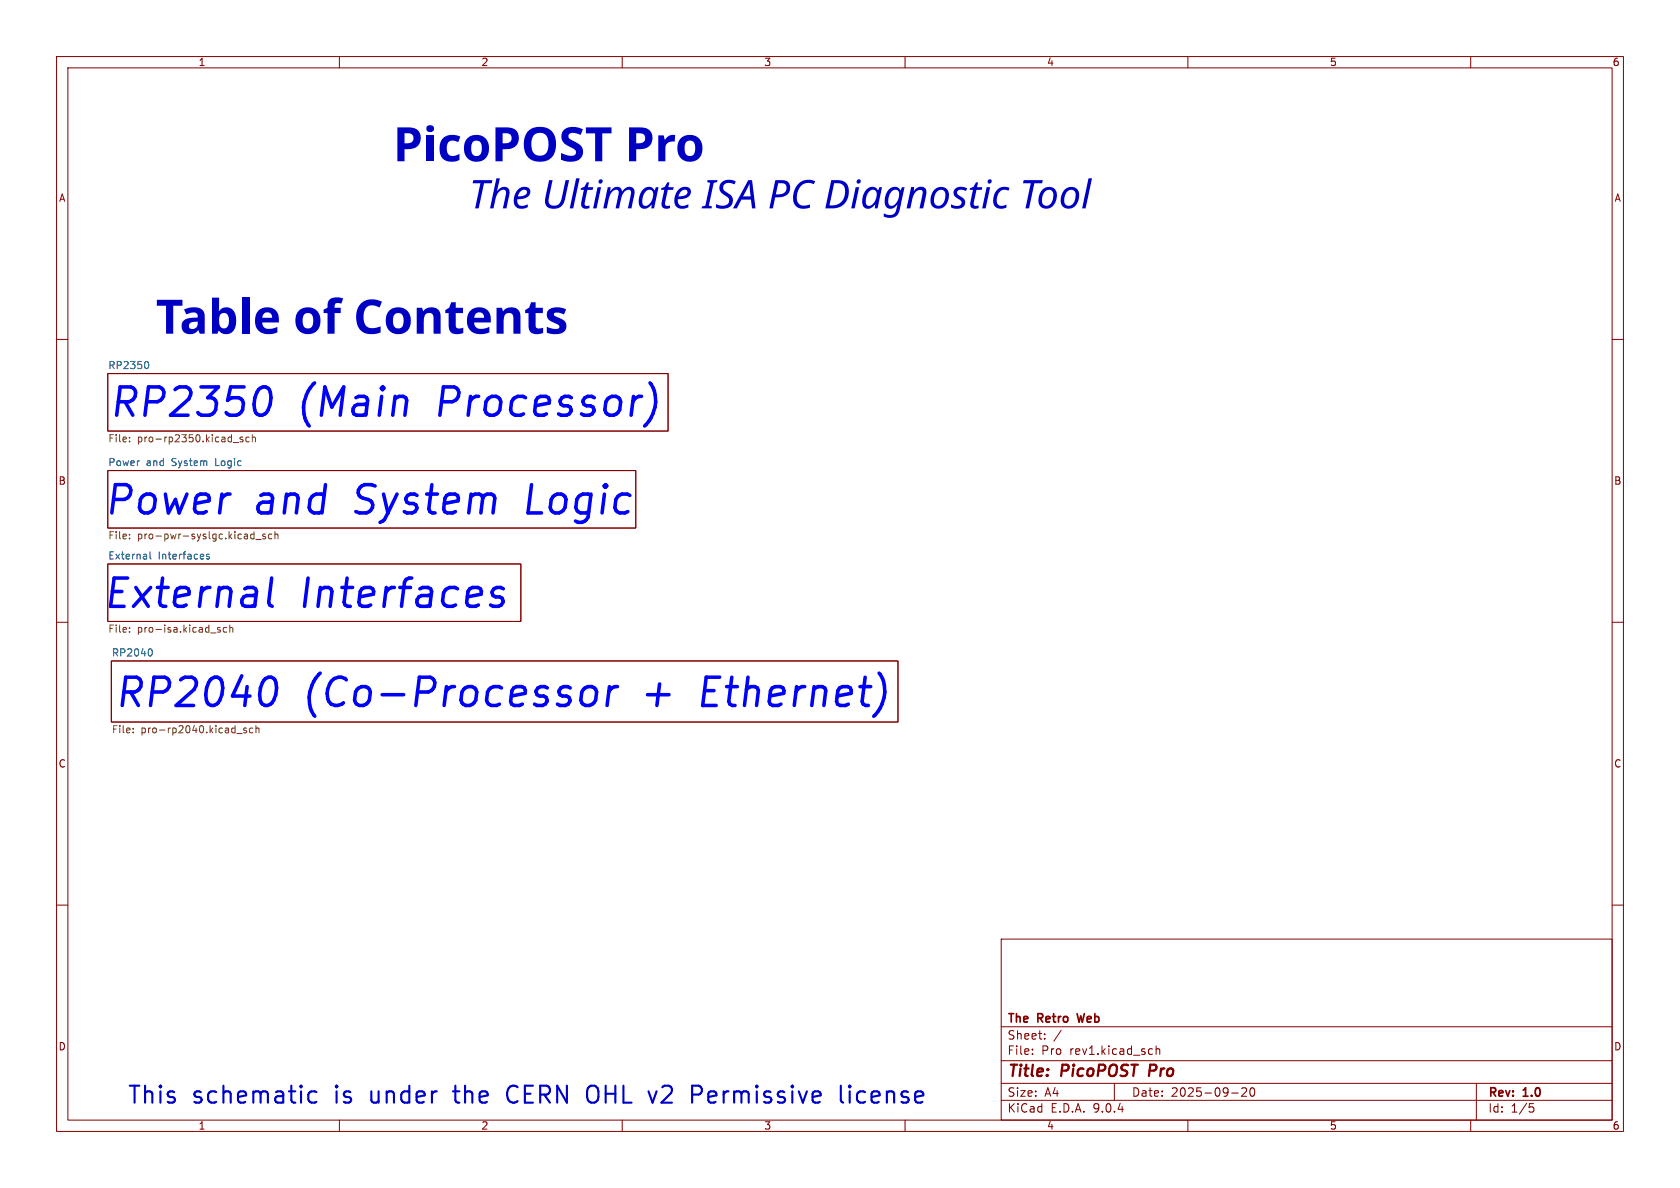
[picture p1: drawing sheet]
<svg xmlns="http://www.w3.org/2000/svg" width="297mm" height="210mm" viewBox="0 0 297 210" stroke-linecap="round" stroke-linejoin="round" font-family="sans-serif">
<g fill="none" stroke="#840000" stroke-width=".18">
<path d="M10 10h277v190h-277zM12 12h273v186h-273zM60 10v2M110 10v2M160 10v2M210 10v2M260 10v2M10 60h2M19 66h99.1v10.2h-99.1zM285 60h2M19 99.7h73.1v10.2h-73.1zM19 83.2h93.4v10.1h-93.4z"/>
<path d="M10 110h2M19.7 116.8h139v10.8h-139zM285 110h2M10 160h2M177 166h108v32h-108zM285 160h2M60 198v2M110 198v2M160 198v2M177 194.5h108M177 191.5h108M177 187.5h108"/>
<path d="M177 181.5h108M182.5 186.3v.1M182.5 185.5v.1M184.7 183.6v.1M184.7 182.8v.1M187.6 182.1l-1.3 2M197 191.5v3M203.6 185.4l.1 .1M203.7 186.3l-.1 .1M204.4 184.9v1.5M204.4 185.5l.2-.1 .4 .1v.9M210 198v2"/>
<path d="M217.7 193.2h1.2M219.5 192.4l.6-.1 .2 .1 .1 .3-.9 1.1h.9M221.1 192.4l.2-.1a.81 .81 0 0 1 .6 .6 .81 .81 0 0 1-.3 .8l-.1 .1a.81 .81 0 0 1-.4-1.4zM260 198v2M261 191.5v6.5M270.4 195.1h.7M270.5 195.7h.4l.3 .3-.2 .5-.5 .1"/>
</g>
<path d="M203.4 188.2l-.3 2" fill="none" stroke="#840000" stroke-width=".4"/>
<path d="M190.4 179.2l.4 1.5" fill="none" stroke="#840000" stroke-width=".3"/>
<path d="M26.5 97.5v1.1l.2 .2M37 98h-.3l-.2 .2 .1 .1 .4 .2v.3h-.5M26.6 114.7a.79 .79 0 0 1 0 1.3" fill="none" stroke="#006464" stroke-width=".18"/>
<g fill="none" stroke="#725600" stroke-width=".18">
<path d="M22.9 77.3v.1M22.9 78v.1M41.2 78.2h1M42.9 77.3h-.3l-.2 .1 .1 .2 .4 .1v.3h-.5M44.1 77.3h-.4l-.2 .2 .1 .5h.5M44.6 77.4l.2-.1h.3l.1 .8M44.6 76.8v1.3M22.9 94.5v.1M22.9 95.1v.2M44.6 94.4l.3 .1M44.9 94v1.3M44.9 95.2l-.3 .1"/>
<path d="M45.2 95.4h1M46.9 94.5l-.3-.1-.2 .2 .1 .2 .4 .1v.3h-.5M48.1 94.5l-.4-.1-.2 .2 .1 .6h.5M48.6 94.5l.2-.1 .3 .1v.8M48.6 94v1.3M22.9 111.6v.2M22.9 111v.1M38.5 111.3l.4 .1 .1 .2-.2 .2-.4-.1M38.5 111h.4M40.1 111l-.4-.1-.2 .3 .1 .5h.5M40.6 111l.2-.1 .3 .1 .1 .8M40.6 110.5v1.3"/>
<path d="M23.5 129.4v.1M23.5 128.8v.1M41.9 129.7h.9M43.6 128.8l-.4-.1-.1 .2v.2l.5 .1v.3h-.5M44.7 128.8l-.4-.1-.2 .2 .1 .6h.5M45.2 128.8l.2-.1 .3 .1 .1 .7M45.2 128.3v1.2"/>
</g>
<path d="M47 68.4l.4 .2a3.7 3.7 0 0 1-.6 4.6M114.9 67.7a5.8 5.8 0 0 1-.9 7.6M47.9 119.7l.5 .2a3.7 3.7 0 0 1-.6 4.6M48 102.2l-.5 4.3 .2 .4 .4 .3M89 104.1a1.22 1.22 0 0 0-2 .7l.2 .5 .4 .2h.7l.5 .3 .2 .4-.4 .7-.5 .3h-.9l-.5-.3M103.2 121.9a1.29 1.29 0 0 1 1.3-.6 1.29 1.29 0 0 1 1 1l-.2 1.5a1.37 1.37 0 0 1-1.3 .9 1.37 1.37 0 0 1-1.3-.9l.2-1.5zM107.7 121.4l-.4 3.3M109.2 121.4a1.48 1.48 0 0 0-1.6 .9M156.3 121.1l.1 1.2-.1 1" fill="none" stroke="#00f" stroke-width=".63"/>
<path d="M55.9 193.1l-.3-.2h-.5l-.5 .3-.1 .3v.8l.3 .5 .3 .1h.5l.3-.1M80.1 192.9h1.1M90.2 192.1a1.87 1.87 0 0 0 0 2.7M122.4 191.9h1.1a.81 .81 0 0 1 .6 .8 .81 .81 0 0 1-.6 .8h-1.1M148.6 191.9v2.6l.2 .3 .3 .1M150.2 191.9v.3M150.2 192.9v2M150.2 191.9l-.1 .2 .1 .1M150.2 191.9l.2 .2-.2 .1" fill="none" stroke="#0000c2" stroke-width=".38"/>
<g fill="#0000c2">
<path d="M83.7 31.8h3.4l-.2 .6h-1.3l-1 4.4h-.6l.9-4.4h-1.3z"/>
<path d="M87.8 31.5h.6l-.6 2.3a1.36 1.36 0 0 1 2.2-.4l.1 .9-.6 2.5h-.6l.6-2.6a.56 .56 0 0 0-.3-.7 .56 .56 0 0 0-.7 .2l-.5 .5a6.7 6.7 0 0 0-.8 2.6h-.6z"/>
<path d="M97.1 31.8h.6l-.7 3.1a1.03 1.03 0 0 0 .2 1.3 1.03 1.03 0 0 0 1.3 .1l.4-.3 .3-.5 .8-3.7h.6l-.7 3.3a1.96 1.96 0 0 1-1.3 1.7 1.96 1.96 0 0 1-2-.4l-.2-.5v-.7z"/>
<path d="M101.9 31.5h.6l-1.2 5.3h-.6z"/>
<path d="M125.1 31.8h1.7v.4l-.6 .1-.9 4.1 .6 .1-.1 .3h-1.8l.1-.3 .6-.1 .9-4.1-.6-.1z"/>
<path d="M127.6 32.2a2.2 2.2 0 0 1 2.5-.1l-.3 .5a1.19 1.19 0 0 0-2 .6l.2 .5a2.73 2.73 0 0 1 1.6 1.5 1.52 1.52 0 0 1-1.9 1.7l-1.1-.2v-.6a1.55 1.55 0 0 0 2.3-.4l-.1-.6-.7-.6a1.38 1.38 0 0 1-.5-2.3z"/>
<path d="M132.3 31.8h.6l.7 5h-.7l-.1-1.5h-1.7l-.8 1.5h-.7l1.1-2.1h2l-.2-2.2-1.1 2.2h-.7z"/>
<path d="M137.1 31.8a2.94 2.94 0 0 1 2.2 .4 1.64 1.64 0 0 1 .2 1.7 1.64 1.64 0 0 1-1.5 1h-1l-.4 1.9h-.6l.5-2.4h.7a1.42 1.42 0 0 0 1.9-1.2 .76 .76 0 0 0-1-.8h-.5l-.4 2h-.7z"/>
<path d="M141.2 32.5a2.53 2.53 0 0 1 2.9-.4l-.2 .5a1.94 1.94 0 0 0-2.9 1.4 1.6 1.6 0 0 0 .8 2.3l1.4-.1v.5a2.01 2.01 0 0 1-3-1.3v-.8l.2-1z"/>
<path d="M147 31.8a3.2 3.2 0 0 1 2.6 .5 2.86 2.86 0 0 1 .1 3 2.86 2.86 0 0 1-2.6 1.5h-1.2l.1-.5h.6a2.33 2.33 0 0 0 2.4-1 2.33 2.33 0 0 0 0-2.6l-.6-.3h-.9l-.9 3.9h-.6z"/>
<path d="M181 31.8h3.3l-.1 .6h-1.3l-1 4.4h-.6l.9-4.4h-1.3z"/>
<path d="M192.4 31.5h.7l-1.2 5.3h-.6z"/>
<path d="M70.2 22.5a5.9 5.9 0 0 1 3.4 .3 1.99 1.99 0 0 1 .6 2.4 1.99 1.99 0 0 1-2.1 1.2h-.6v2.1h-1.3v-3.2h1.7a.91 .91 0 0 0 1.2-.8 .91 .91 0 0 0-1-.9h-.6v1.7h-1.3z"/>
<path d="M75.5 22.4a.69 .69 0 0 1 1-.2 .69 .69 0 0 1 0 1 .69 .69 0 0 1-.9 .1 .69 .69 0 0 1-.1-.9z"/>
<path d="M75.4 23.9h1.3v4.6h-1.3z"/>
<path d="M78.2 24.5a2.73 2.73 0 0 1 3.2-.3l-.4 .9-.5-.2a1.08 1.08 0 0 0-1.2 .2 1.08 1.08 0 0 0-.3 1.1 1.13 1.13 0 0 0 .4 1.2 1.13 1.13 0 0 0 1.2 .1l.6-.3v1.1a2.38 2.38 0 0 1-3.3-.8l-.2-.8a3 3 0 0 1 .5-2.2z"/>
<path d="M82.6 24.5a2.3 2.3 0 0 1 2.8-.4 2.3 2.3 0 0 1 1 2.7 2.22 2.22 0 0 1-2.5 1.8 2.22 2.22 0 0 1-1.9-2.4h1.3v.5a.92 .92 0 0 0 .9 .9 .92 .92 0 0 0 1-.9v-.5a1.04 1.04 0 0 0-1.3-1.3 1.11 1.11 0 0 0-.6 1.3h-1.3a2.4 2.4 0 0 1 .6-1.7z"/>
<path d="M87.6 22.5a5.9 5.9 0 0 1 3.3 .3 1.99 1.99 0 0 1 .7 2.4 1.99 1.99 0 0 1-2.2 1.2h-.5v2.1h-1.3v-3.2h1.7a.91 .91 0 0 0 1.1-.8 .91 .91 0 0 0-1-.9h-.5v1.7h-1.3z"/>
<path d="M93.3 23.3a3 3 0 0 1 4.7 .6 3.4 3.4 0 0 1-1.3 4.5 2.83 2.83 0 0 1-4.1-2.3v-.6h1.3a1.62 1.62 0 0 0 2 2 1.96 1.96 0 0 0 1-2.5 1.5 1.5 0 0 0-1.4-1.5 1.5 1.5 0 0 0-1.5 1.5l-.1 .5h-1.3a3.4 3.4 0 0 1 .7-2.2z"/>
<path d="M99.8 22.9a3.3 3.3 0 0 1 3.3-.1l-.5 1-1-.3a.7 .7 0 0 0-.9 .1 .7 .7 0 0 0-.1 .9l1 .6a1.81 1.81 0 0 1 1.4 2.1 1.81 1.81 0 0 1-2.1 1.4h-.7l-1-.4v-1.2a3.2 3.2 0 0 0 2.3 .5 .66 .66 0 0 0 .3-.7 .66 .66 0 0 0-.5-.6l-.6-.3a1.8 1.8 0 0 1-.9-3z"/>
<path d="M103.6 22.5h4.5v1.1h-1.6v4.9h-1.3v-4.9h-1.6z"/>
<path d="M111.2 22.5a5.9 5.9 0 0 1 3.3 .3 1.99 1.99 0 0 1 .7 2.4 1.99 1.99 0 0 1-2.2 1.2h-.5v2.1h-1.3v-3.2h1.7a.91 .91 0 0 0 1.2-.8 .91 .91 0 0 0-1-.9h-.6v1.7h-1.3z"/>
<path d="M116.4 23.9h.9l.2 .8a1.71 1.71 0 0 1 1.9-.8l-.1 1.2a1.23 1.23 0 0 0-1.7 1.1v2.3h-1.2z"/>
<path d="M120.3 24.5a2.3 2.3 0 0 1 2.8-.4 2.3 2.3 0 0 1 1 2.7 2.22 2.22 0 0 1-2.4 1.8 2.22 2.22 0 0 1-2-2.4h1.3v.5a.92 .92 0 0 0 1 .9 .92 .92 0 0 0 .9-.9v-.5a1.04 1.04 0 0 0-1.3-1.3 1.11 1.11 0 0 0-.6 1.3h-1.3a2.4 2.4 0 0 1 .6-1.7z"/>
<path d="M27.7 53h4.6v1.1h-1.7v4.9h-1.2v-4.9h-1.7z"/>
<path d="M37.5 52.6h1.2v2.4a1.69 1.69 0 0 1 1.9-.6 1.69 1.69 0 0 1 1.1 1.7 2.62 2.62 0 0 1-1 2.8 1.78 1.78 0 0 1-2.1-.4l-.2 .5h-.9v-2.5h1.2l.1 .6a.85 .85 0 0 0 .8 1 .85 .85 0 0 0 .9-1v-.4a1.02 1.02 0 0 0-1.2-1.3 1 1 0 0 0-.6 1.1h-1.2z"/>
<path d="M42.8 52.6h1.2v6.4h-1.2z"/>
<path d="M58.2 53a2.69 2.69 0 0 1 2.5-.2l-.4 .9-.8-.1-.3 .3-.1 .5h1.1v.9h-1.1v3.7h-1.2v-3.7h-.7v-.6l.7-.3 .1-1z"/>
<path d="M63.9 53.6a3.2 3.2 0 0 1 3.6-.3l-.4 1.1a1.83 1.83 0 0 0-2.4 .1 2.98 2.98 0 0 0 .1 3.2 2.52 2.52 0 0 0 2.5 0v1.1a3.1 3.1 0 0 1-3.9-.9 4 4 0 0 1 .5-4.3z"/>
<circle cx="106.2" cy="32.1" r=".4"/>
<circle cx="151.8" cy="32.1" r=".4"/>
<circle cx="175" cy="32.1" r=".4"/>
</g>
<text font-size="8.4" fill="#0000c2" x="27.6" y="62.2">Table of Contents</text>
<text font-size="7" fill="#0000c2" x="82.9" y="39.5">TheUltimate ISAPCDiagnostic Tool</text>
<g font-size="7" fill="#00f">
<text x="19" y="74.6">RP2350</text>
<text x="52.8" y="74.6">(Main</text>
<text x="77.9" y="74.6">Processor)</text>
<text x="18.2" y="91.8">Power</text>
<text x="45" y="91.8">and</text>
<text x="63.3" y="91.8">System</text>
<text x="94.4" y="91.8">Logic</text>
<text x="18" y="108.3">External</text>
<text x="53.1" y="108.3">Interfaces</text>
<text x="20" y="125.9">RP2040</text>
<text x="53.7" y="125.9">(Co-Processor</text>
<text x="114.4" y="125.9">+</text>
<text x="125.3" y="125.9">Ethernet)</text>
</g>
<g font-size="4.2" fill="#0000c2">
<text x="22.4" y="195.6">This</text>
<text x="34.1" y="195.6">schematic</text>
<text x="59.6" y="195.6">is</text>
<text x="66.2" y="195.6">under</text>
<text x="81.6" y="195.6">the</text>
<text x="91.4" y="195.6">CERN OHL</text>
<text x="117.6" y="195.6">v2</text>
<text x="125.6" y="195.6">Permissive</text>
<text x="152.4" y="195.6">license</text>
</g>
<g font-size="2.8" fill="#840000">
<text x="178" y="190.9">Title:</text>
<text x="187.7" y="190.9">PicoPOST</text>
<text x="204" y="190.9">Pro</text>
</g>
<g font-size="2.1" fill="#840000">
<text x="178" y="184">Sheet:</text>
<text x="178" y="181.2">The</text>
<text x="183.5" y="181.2">Retro</text>
<text x="191.2" y="181.2">Web</text>
<text x="178" y="186.7">File:</text>
<text x="184.1" y="186.7">Pro</text>
<text x="189.2" y="186.7">rev1.kicad_sch</text>
<text x="178" y="196.9">KiCad</text>
<text x="178" y="194.1">Size:</text>
<text x="184.7" y="194.1">A4</text>
<text x="185.7" y="196.9">E.D.A.</text>
<text x="193.3" y="196.9">9.0.4</text>
<text x="200" y="194.1">Date:</text>
<text x="207" y="194.1">2025-09-20</text>
<text x="263" y="194.3">Rev:</text>
<text x="263" y="196.9">Id:</text>
<text x="267.1" y="196.9">1/5</text>
<text x="269.4" y="194.3">1.0</text>
</g>
<g font-size="1.8" fill="#840000">
<text x="35" y="11.9">1</text>
<text x="85" y="11.9">2</text>
<text x="135" y="11.9">3</text>
<text x="185" y="11.9">4</text>
<text x="235" y="11.9">5</text>
<text x="285" y="11.9">6</text>
<text x="10.3" y="35.9">A</text>
<text x="285.3" y="35.9">A</text>
<text x="10.3" y="85.9">B</text>
<text x="285.3" y="85.9">B</text>
<text x="10.3" y="135.9">C</text>
<text x="285.3" y="135.9">C</text>
<text x="10.3" y="185.9">D</text>
<text x="285.3" y="185.9">D</text>
<text x="35" y="199.9">1</text>
<text x="85" y="199.9">2</text>
<text x="135" y="199.9">3</text>
<text x="185" y="199.9">4</text>
<text x="235" y="199.9">5</text>
<text x="285" y="199.9">6</text>
</g>
<g font-size="1.8" fill="#006464">
<text x="19" y="65.3">RP2350</text>
<text x="19" y="82.5">Power</text>
<text x="25.8" y="82.5">and</text>
<text x="30.5" y="82.5">System</text>
<text x="38.3" y="82.5">Logic</text>
<text x="19" y="99">External</text>
<text x="28" y="99">Interfaces</text>
<text x="19.7" y="116.1">RP2040</text>
</g>
<g font-size="1.8" fill="#725600">
<text x="19" y="78.5">File:</text>
<text x="24.3" y="78.5">pro-rp2350.kicad_sch</text>
<text x="19" y="95.7">File:</text>
<text x="24.3" y="95.7">pro-pwr-syslgc.kicad_sch</text>
<text x="19" y="112.2">File:</text>
<text x="24.3" y="112.2">pro-isa.kicad_sch</text>
<text x="19.7" y="129.9">File:</text>
<text x="24.9" y="129.9">pro-rp2040.kicad_sch</text>
</g>
</svg>
